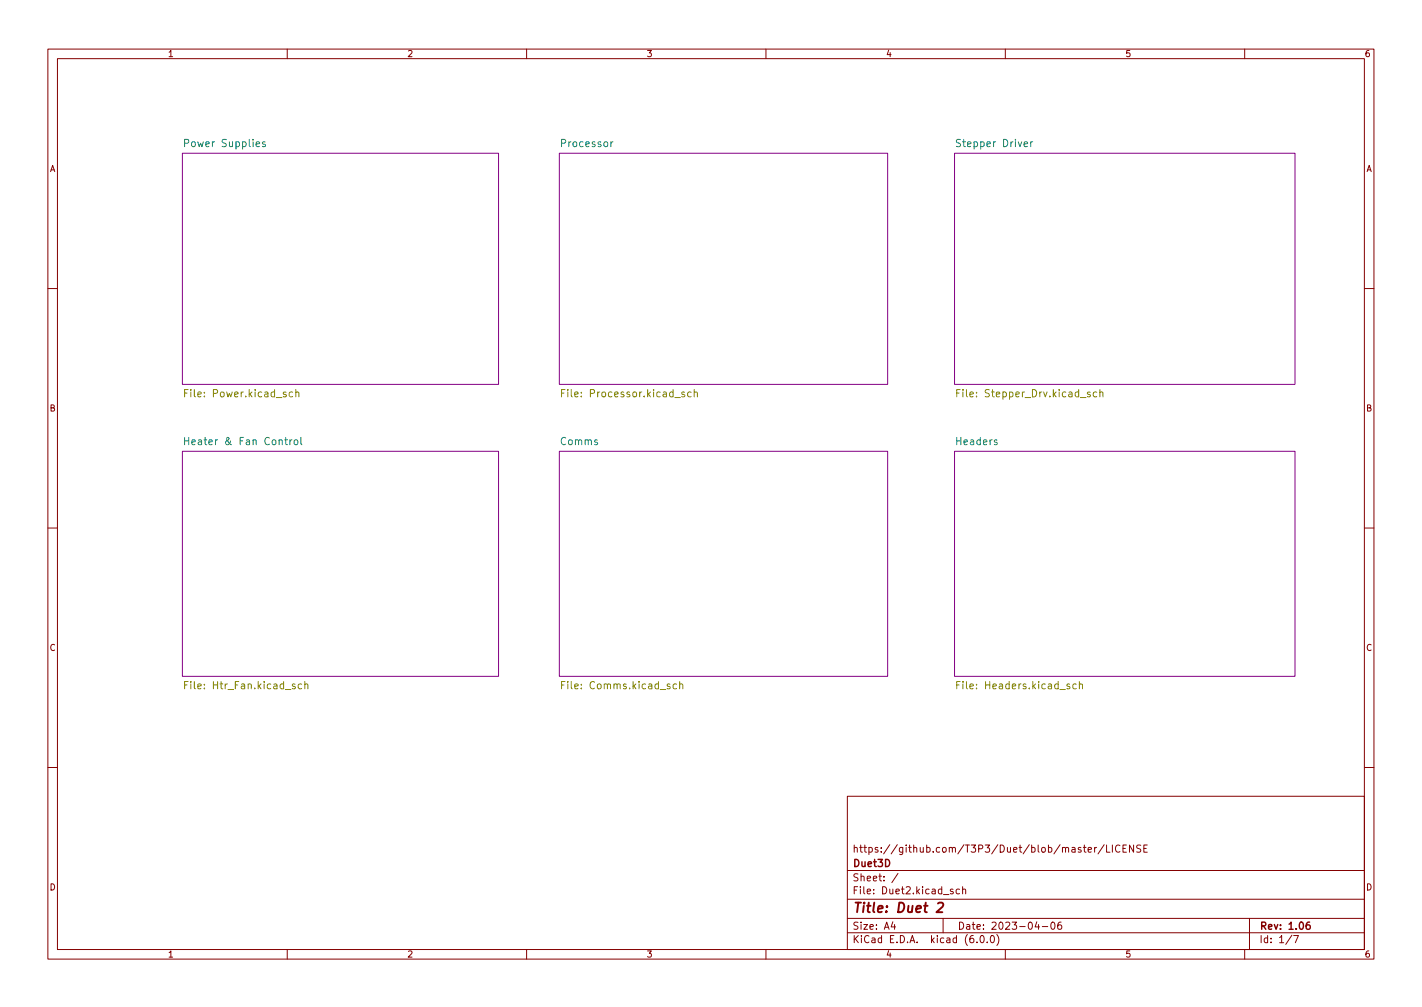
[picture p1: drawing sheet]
<svg xmlns="http://www.w3.org/2000/svg" width="297mm" height="210mm" viewBox="0 0 297 210" stroke-linecap="round" stroke-linejoin="round" font-family="sans-serif">
<g fill="none" stroke="#840000" stroke-width=".21">
<path d="M10 10.2h277v190.1h-277zM12 12.2h273v186.1h-273zM60 10.2v2M110 10.2v2M160 10.2v2M210 10.2v2M260 10.2v2M10 60.2h2M285 60.2h2M10 110.2h2M285 110.2h2M10 160.2h2"/>
<path d="M177 166.3h108v32h-108zM226.3 176.9h.6M226.5 176.4v1.3l.4 .2M227.3 177.4l.7-.1-.1-.3-.4-.1-.2 .2 .1 .8h.5M228.6 176.9v1M229.1 176.9l-.5 .3M230.6 176.4l-1.2 1.9M231.1 176.4v1.5h.8M232.4 176.4v1.5M233.9 176.6a.71 .71 0 0 0-1 .5 .71 .71 0 0 0 .7 .8l.3-.1M234.6 177.1h.5M235.3 176.4h-.7v1.5h.7"/>
<path d="M236.8 176.4v1.5l-.9-1.5v1.5M238.3 176.5l-.6-.1-.3 .3 .2 .4 .6 .3v.4l-.2 .1h-.6M238.9 177.1h.5M239.6 176.4h-.7v1.5h.7M285 160.2h2M60 198.3v2M110 198.3v2M160 198.3v2M177 194.8h108M177 191.8h108M177 187.8h108M177 181.8h108"/>
<path d="M186.5 192.5l-.4 1h1M186.9 193v1M187.6 182.4l-1.3 1.9M197 191.8v3M199.1 185.7l-.4-.1-.2 .2 .1 .3 .5 .1v.4h-.6M200.4 185.7l-.4-.1-.3 .3 .2 .7h.5M201.1 185.8l.2-.2 .3 .1 .1 .9M201.1 185.1v1.5M204.1 196.7v.1M204.9 195.4l.2-.1a.8 .8 0 0 1 .5 .8 .8 .8 0 0 1-.5 .7 1 1 0 0 1-.2-1.4zM206.2 196.7v.1M207.1 195.4l.1-.1a.8 .8 0 0 1 .5 .8 .8 .8 0 0 1-.5 .7 1 1 0 0 1-.1-1.4z"/>
<path d="M208.2 195.1a1.72 1.72 0 0 1 0 2.3M210 198.3v2M216.6 192.5l-.4 1h.9M216.9 193v1M217.7 193.5h1.2M219.7 192.6l.2-.1a.8 .8 0 0 1 .5 .8 .8 .8 0 0 1-.5 .7 1 1 0 0 1-.2-1.4zM221.6 192.5l-.4 .1a1.01 1.01 0 0 0 0 1.4l.5-.1 .1-.5-.3-.3-.4 .1-.2 .2M260 198.3v2M261 191.8v6.5M269.9 195.3l-1.3 1.9M270.2 195.3h1l-.6 1.5"/>
</g>
<path d="M273.6 192.5l-.5 .1a1.01 1.01 0 0 0 0 1.4l.5-.1 .1-.5-.3-.3h-.3l-.3 .3" fill="none" stroke="#840000" stroke-width=".3"/>
<path d="M195.9 188.7l.3-.2h.5l.3 .2v.3l-.1 .3-1.3 1.2h1.2" fill="none" stroke="#840000" stroke-width=".4"/>
<g fill="#fff" stroke="#fff" stroke-width=".21">
<path d="M38.1 32h66v48.3h-66z"/>
<path d="M116.8 32h68.6v48.3h-68.6z"/>
<path d="M199.4 32h71.1v48.3h-71.1z"/>
<path d="M38.1 94.2h66v47h-66z"/>
<path d="M116.8 94.2h68.6v47h-68.6z"/>
<path d="M199.4 94.2h71.1v47h-71.1z"/>
</g>
<path d="M38.1 32h66v48.3h-66zM116.8 32h68.6v48.3h-68.6zM199.4 32h71.1v48.3h-71.1zM38.1 94.2h66v47h-66zM116.8 94.2h68.6v47h-68.6zM199.4 94.2h71.1v47h-71.1z" fill="none" stroke="#840084" stroke-width=".21"/>
<path d="M55.4 29.7l-.4-.1-.2 .2 .1 .2 .5 .2v.3h-.6M128 29.6l-.4 .3M215.3 29.6v1M215.7 29.6l-.4 .3M38.6 91.3v1.6M38.6 92.1h.8M39.4 91.3v1.6M61 91.8l-.5 .3M61.5 92l.2-.2 .4 .2 .1 .6-.1 .2-.4 .1-.2-.2zM62.9 91.3v1.3l.2 .3" fill="none" stroke="#008484" stroke-width=".21"/>
<g fill="none" stroke="#848400" stroke-width=".21">
<path d="M38.6 82.1h.5M39.3 81.3h-.7v1.6M61.1 81.9l-.4-.1-.3 .3 .1 .7h.6M61.8 82l.2-.2 .4 .1v1M61.8 81.3v1.6M117.3 82.1h.5M118 81.3h-.7v1.6M144.4 81.9l-.5-.1-.3 .3 .2 .7h.6M145 82l.2-.2 .4 .1 .1 1M145 81.3v1.6M199.8 82.1h.6M200.6 81.3h-.8v1.6"/>
<path d="M229.1 81.9l-.4-.1-.3 .3 .1 .7h.6M229.7 82l.3-.2 .3 .1 .1 1M229.7 81.3v1.6M38.6 143h.5M39.3 142.3h-.7v1.5M63 142.9l-.4-.1-.3 .3 .1 .6h.6M63.7 142.9l.2-.1 .3 .1 .1 .9M63.7 142.3v1.5M117.3 143h.5M118 142.3h-.7v1.5M141.3 142.9l-.4-.1-.3 .3 .1 .6h.6M142 142.9l.2-.1 .4 .1v.9"/>
<path d="M142 142.3v1.5M199.8 143h.6M200.6 142.3h-.8v1.5M224.8 142.9l-.4-.1-.3 .3 .1 .6h.6M225.5 142.9l.2-.1 .3 .1 .1 .9M225.5 142.3v1.5"/>
</g>
<text font-size="2.8" fill="#840000" x="178" y="190.6">Title: Duet 2</text>
<g font-size="2.1" fill="#008484">
<text x="39.1" y="30.7">Power Supplies</text>
<text x="117.4" y="30.7">Processor</text>
<text x="200.4" y="30.7">Stepper Driver</text>
<text x="40.1" y="92.9">Heater &amp; Fan Control</text>
<text x="117.1" y="92.9">Comms</text>
<text x="199.9" y="92.9">Headers</text>
</g>
<g font-size="2.1" fill="#848400">
<text x="39.4" y="82.9">File: Power.kicad_sch</text>
<text x="118.4" y="82.9">File: Processor.kicad_sch</text>
<text x="200.9" y="82.9">File: Stepper_Drv.kicad_sch</text>
<text x="39.5" y="143.9">File: Htr_Fan.kicad_sch</text>
<text x="118.2" y="143.9">File: Comms.kicad_sch</text>
<text x="200.9" y="143.9">File: Headers.kicad_sch</text>
</g>
<g font-size="2.1" fill="#840000">
<text x="178" y="178">https://github.com/T3P3/Duet/blob/master/LICENSE</text>
<text x="178" y="184">Sheet: /</text>
<text x="178" y="181">Duet3D</text>
<text x="178" y="186.7">File: Duet2.kicad_sch</text>
<text x="178" y="196.9">KiCad E.D.A. kicad (6.0.0)</text>
<text x="178" y="194.1">Size: A4</text>
<text x="200" y="194.1">Date: 2023-04-06</text>
<text x="263" y="194.1">Rev: 1.06</text>
<text x="263" y="196.9">Id: 1/7</text>
</g>
<g font-size="1.8" fill="#840000">
<text x="35" y="11.9">1</text>
<text x="85" y="11.9">2</text>
<text x="135" y="11.9">3</text>
<text x="185" y="11.9">4</text>
<text x="235" y="11.9">5</text>
<text x="285" y="11.9">6</text>
<text x="10.3" y="35.9">A</text>
<text x="285.3" y="35.9">A</text>
<text x="10.3" y="85.9">B</text>
<text x="285.3" y="85.9">B</text>
<text x="10.3" y="135.9">C</text>
<text x="285.3" y="135.9">C</text>
<text x="10.3" y="185.9">D</text>
<text x="285.3" y="185.9">D</text>
<text x="35" y="199.9">1</text>
<text x="85" y="199.9">2</text>
<text x="135" y="199.9">3</text>
<text x="185" y="199.9">4</text>
<text x="235" y="199.9">5</text>
<text x="285" y="199.9">6</text>
</g>
</svg>
